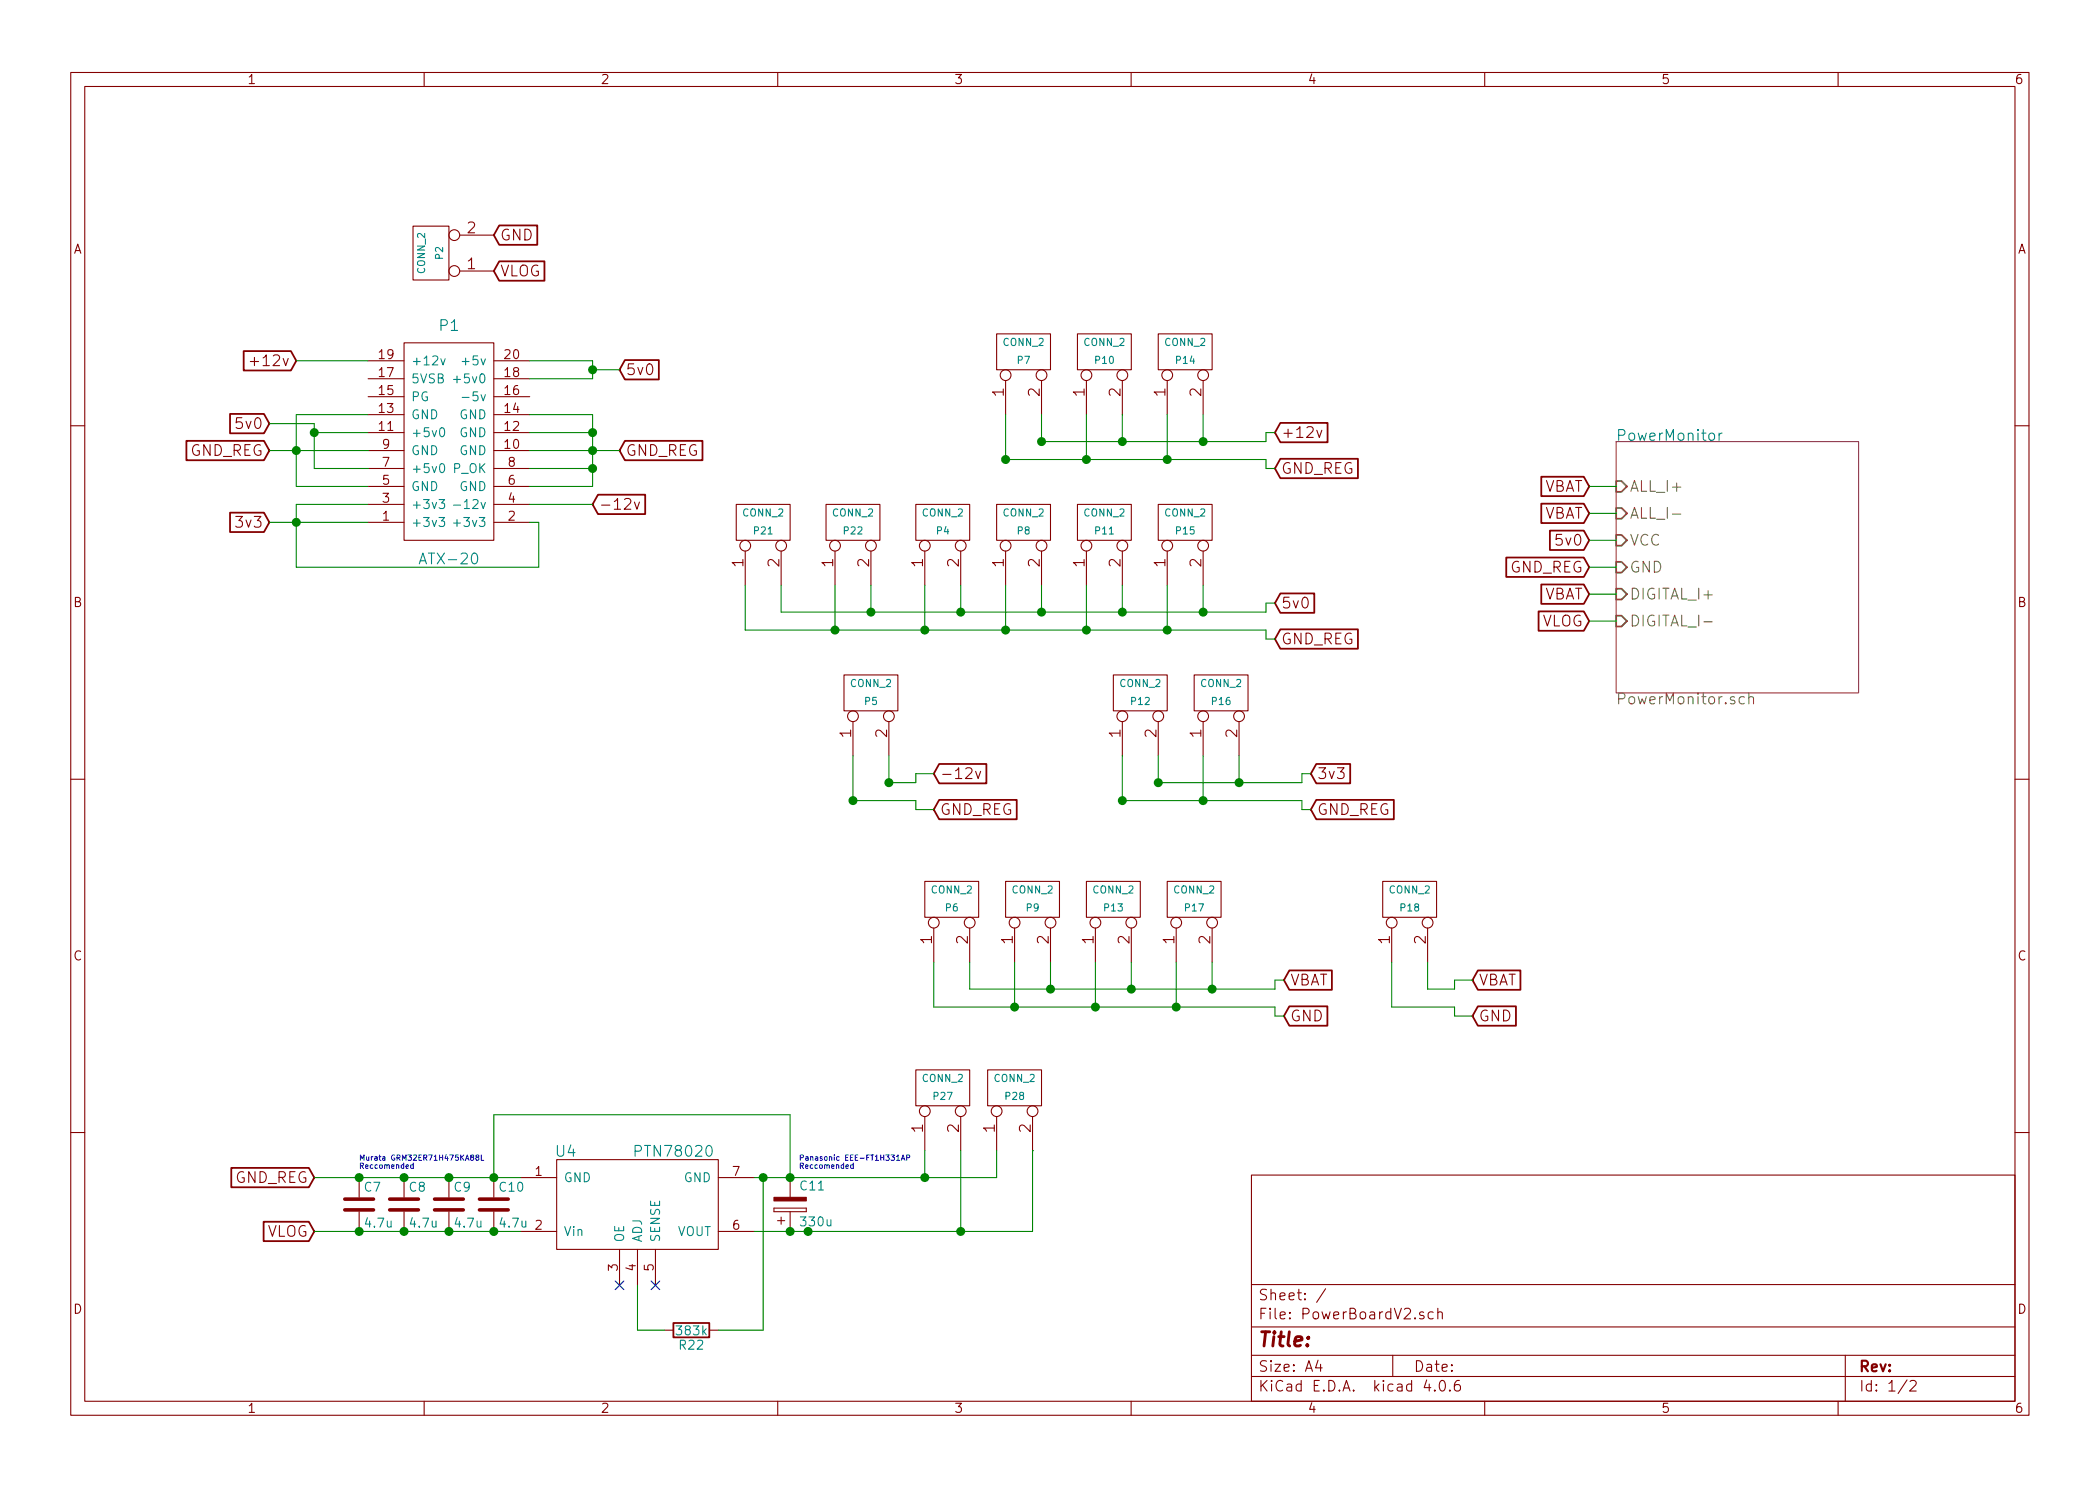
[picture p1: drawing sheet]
EESchema Schematic File Version 2
LIBS:PowerBoardV2-rescue
LIBS:power
LIBS:device
LIBS:transistors
LIBS:conn
LIBS:linear
LIBS:regul
LIBS:74xx
LIBS:cmos4000
LIBS:adc-dac
LIBS:memory
LIBS:xilinx
LIBS:microcontrollers
LIBS:dsp
LIBS:microchip
LIBS:analog_switches
LIBS:motorola
LIBS:texas
LIBS:intel
LIBS:audio
LIBS:interface
LIBS:digital-audio
LIBS:philips
LIBS:display
LIBS:cypress
LIBS:siliconi
LIBS:opto
LIBS:atmel
LIBS:contrib
LIBS:valves
LIBS:USST-parts
LIBS:PowerBoardV2-cache
EELAYER 25 0
EELAYER END
$Descr A4 11693 8268
encoding utf-8
Sheet 1 2
Title ""
Date ""
Rev ""
Comp ""
Comment1 ""
Comment2 ""
Comment3 ""
Comment4 ""
$EndDescr
$Comp
L ATX-20-RESCUE-PowerBoardV2 P1
U 1 1
P 2500 2500
F 0 "P1" H 2500 3200 60  0000 C CNN
F 1 "ATX-20" H 2500 1900 60  0000 C CNN
F 2 "USST-footprints:ATX20" V 2400 2600 60  0001 C CNN
F 3 "" V 2400 2600 60  0000 C CNN
	1    2500 2500
	1    0    0    -1  
$EndComp
$Comp
L CONN_2 P2
U 1 1
P 2400 1400
F 0 "P2" V 2350 1400 40  0000 C CNN
F 1 "CONN_2" V 2450 1400 40  0000 C CNN
F 2 "USST-footprints:Molex_39531_1002" H 2400 1400 60  0001 C CNN
F 3 "" H 2400 1400 60  0000 C CNN
	1    2400 1400
	-1   0    0    1   
$EndComp
Text GLabel 2750 1500 2    60   Input ~ 0
VLOG
Text GLabel 2750 1300 2    60   Input ~ 0
GND
Text GLabel 1500 2500 0    60   Input ~ 0
GND_REG
Text GLabel 3450 2500 2    60   Input ~ 0
GND_REG
Text GLabel 1500 2900 0    60   Input ~ 0
3v3
Text GLabel 3300 2800 2    60   Input ~ 0
-12v
Text GLabel 1500 2350 0    60   Input ~ 0
5v0
Text GLabel 3450 2050 2    60   Input ~ 0
5v0
Text GLabel 1650 2000 0    60   Input ~ 0
+12v
$Comp
L CONN_2 P7
U 1 1
P 5700 1950
F 0 "P7" V 5650 1950 40  0000 C CNN
F 1 "CONN_2" V 5750 1950 40  0000 C CNN
F 2 "USST-footprints:Molex_39531_1002" H 5700 1950 60  0001 C CNN
F 3 "" H 5700 1950 60  0000 C CNN
	1    5700 1950
	0    -1   -1   0   
$EndComp
$Comp
L CONN_2 P10
U 1 1
P 6150 1950
F 0 "P10" V 6100 1950 40  0000 C CNN
F 1 "CONN_2" V 6200 1950 40  0000 C CNN
F 2 "USST-footprints:Molex_39531_1002" H 6150 1950 60  0001 C CNN
F 3 "" H 6150 1950 60  0000 C CNN
	1    6150 1950
	0    -1   -1   0   
$EndComp
$Comp
L CONN_2 P14
U 1 1
P 6600 1950
F 0 "P14" V 6550 1950 40  0000 C CNN
F 1 "CONN_2" V 6650 1950 40  0000 C CNN
F 2 "USST-footprints:Molex_39531_1002" H 6600 1950 60  0001 C CNN
F 3 "" H 6600 1950 60  0000 C CNN
	1    6600 1950
	0    -1   -1   0   
$EndComp
Text GLabel 7100 2400 2    60   Input ~ 0
+12v
Text GLabel 7100 2600 2    60   Input ~ 0
GND_REG
$Comp
L CONN_2 P4
U 1 1
P 5250 2900
F 0 "P4" V 5200 2900 40  0000 C CNN
F 1 "CONN_2" V 5300 2900 40  0000 C CNN
F 2 "USST-footprints:Molex_39531_1002" H 5250 2900 60  0001 C CNN
F 3 "" H 5250 2900 60  0000 C CNN
	1    5250 2900
	0    -1   -1   0   
$EndComp
$Comp
L CONN_2 P8
U 1 1
P 5700 2900
F 0 "P8" V 5650 2900 40  0000 C CNN
F 1 "CONN_2" V 5750 2900 40  0000 C CNN
F 2 "USST-footprints:Molex_39531_1002" H 5700 2900 60  0001 C CNN
F 3 "" H 5700 2900 60  0000 C CNN
	1    5700 2900
	0    -1   -1   0   
$EndComp
$Comp
L CONN_2 P11
U 1 1
P 6150 2900
F 0 "P11" V 6100 2900 40  0000 C CNN
F 1 "CONN_2" V 6200 2900 40  0000 C CNN
F 2 "USST-footprints:Molex_39531_1002" H 6150 2900 60  0001 C CNN
F 3 "" H 6150 2900 60  0000 C CNN
	1    6150 2900
	0    -1   -1   0   
$EndComp
$Comp
L CONN_2 P15
U 1 1
P 6600 2900
F 0 "P15" V 6550 2900 40  0000 C CNN
F 1 "CONN_2" V 6650 2900 40  0000 C CNN
F 2 "USST-footprints:Molex_39531_1002" H 6600 2900 60  0001 C CNN
F 3 "" H 6600 2900 60  0000 C CNN
	1    6600 2900
	0    -1   -1   0   
$EndComp
Text GLabel 7100 3350 2    60   Input ~ 0
5v0
Text GLabel 7100 3550 2    60   Input ~ 0
GND_REG
$Comp
L CONN_2 P5
U 1 1
P 4850 3850
F 0 "P5" V 4800 3850 40  0000 C CNN
F 1 "CONN_2" V 4900 3850 40  0000 C CNN
F 2 "USST-footprints:Molex_39531_1002" H 4850 3850 60  0001 C CNN
F 3 "" H 4850 3850 60  0000 C CNN
	1    4850 3850
	0    -1   -1   0   
$EndComp
$Comp
L CONN_2 P12
U 1 1
P 6350 3850
F 0 "P12" V 6300 3850 40  0000 C CNN
F 1 "CONN_2" V 6400 3850 40  0000 C CNN
F 2 "USST-footprints:Molex_39531_1002" H 6350 3850 60  0001 C CNN
F 3 "" H 6350 3850 60  0000 C CNN
	1    6350 3850
	0    -1   -1   0   
$EndComp
$Comp
L CONN_2 P16
U 1 1
P 6800 3850
F 0 "P16" V 6750 3850 40  0000 C CNN
F 1 "CONN_2" V 6850 3850 40  0000 C CNN
F 2 "USST-footprints:Molex_39531_1002" H 6800 3850 60  0001 C CNN
F 3 "" H 6800 3850 60  0000 C CNN
	1    6800 3850
	0    -1   -1   0   
$EndComp
Text GLabel 7300 4300 2    60   Input ~ 0
3v3
Text GLabel 7300 4500 2    60   Input ~ 0
GND_REG
Text GLabel 5200 4300 2    60   Input ~ 0
-12v
Text GLabel 5200 4500 2    60   Input ~ 0
GND_REG
$Comp
L CONN_2 P6
U 1 1
P 5300 5000
F 0 "P6" V 5250 5000 40  0000 C CNN
F 1 "CONN_2" V 5350 5000 40  0000 C CNN
F 2 "USST-footprints:Phoenix_Contact_1770539" H 5300 5000 60  0001 C CNN
F 3 "" H 5300 5000 60  0000 C CNN
	1    5300 5000
	0    -1   -1   0   
$EndComp
$Comp
L CONN_2 P9
U 1 1
P 5750 5000
F 0 "P9" V 5700 5000 40  0000 C CNN
F 1 "CONN_2" V 5800 5000 40  0000 C CNN
F 2 "USST-footprints:Phoenix_Contact_1770539" H 5750 5000 60  0001 C CNN
F 3 "" H 5750 5000 60  0000 C CNN
	1    5750 5000
	0    -1   -1   0   
$EndComp
$Comp
L CONN_2 P13
U 1 1
P 6200 5000
F 0 "P13" V 6150 5000 40  0000 C CNN
F 1 "CONN_2" V 6250 5000 40  0000 C CNN
F 2 "USST-footprints:Phoenix_Contact_1770539" H 6200 5000 60  0001 C CNN
F 3 "" H 6200 5000 60  0000 C CNN
	1    6200 5000
	0    -1   -1   0   
$EndComp
$Comp
L CONN_2 P17
U 1 1
P 6650 5000
F 0 "P17" V 6600 5000 40  0000 C CNN
F 1 "CONN_2" V 6700 5000 40  0000 C CNN
F 2 "USST-footprints:Phoenix_Contact_1770539" H 6650 5000 60  0001 C CNN
F 3 "" H 6650 5000 60  0000 C CNN
	1    6650 5000
	0    -1   -1   0   
$EndComp
Text GLabel 7150 5450 2    60   Input ~ 0
VBAT
Text GLabel 7150 5650 2    60   Input ~ 0
GND
$Comp
L CONN_2 P18
U 1 1
P 7850 5000
F 0 "P18" V 7800 5000 40  0000 C CNN
F 1 "CONN_2" V 7900 5000 40  0000 C CNN
F 2 "USST-footprints:Phoenix_Contact_1770539" H 7850 5000 60  0001 C CNN
F 3 "" H 7850 5000 60  0000 C CNN
	1    7850 5000
	0    -1   -1   0   
$EndComp
Text GLabel 8200 5450 2    60   Input ~ 0
VBAT
Text GLabel 8200 5650 2    60   Input ~ 0
GND
$Sheet
S 9000 2450 1350 1400
U 56F72A99
F0 "PowerMonitor" 60
F1 "PowerMonitor.sch" 60
F2 "ALL_I+" I L 9000 2700 60 
F3 "ALL_I-" I L 9000 2850 60 
F4 "VCC" I L 9000 3000 60 
F5 "GND" I L 9000 3150 60 
F6 "DIGITAL_I+" I L 9000 3300 60 
F7 "DIGITAL_I-" I L 9000 3450 60 
$EndSheet
Text GLabel 8850 3000 0    60   Input ~ 0
5v0
Text GLabel 8850 3150 0    60   Input ~ 0
GND_REG
Text GLabel 8850 2700 0    60   Input ~ 0
VBAT
Text GLabel 8850 2850 0    60   Input ~ 0
VBAT
Text GLabel 8850 3300 0    60   Input ~ 0
VBAT
Text GLabel 8850 3450 0    60   Input ~ 0
VLOG
$Comp
L CONN_2 P22
U 1 1
P 4750 2900
F 0 "P22" V 4700 2900 40  0000 C CNN
F 1 "CONN_2" V 4800 2900 40  0000 C CNN
F 2 "USST-footprints:Molex_39531_1002" H 4750 2900 60  0001 C CNN
F 3 "" H 4750 2900 60  0000 C CNN
	1    4750 2900
	0    -1   -1   0   
$EndComp
$Comp
L CONN_2 P21
U 1 1
P 4250 2900
F 0 "P21" V 4200 2900 40  0000 C CNN
F 1 "CONN_2" V 4300 2900 40  0000 C CNN
F 2 "USST-footprints:Molex_39531_1002" H 4250 2900 60  0001 C CNN
F 3 "" H 4250 2900 60  0000 C CNN
	1    4250 2900
	0    -1   -1   0   
$EndComp
$Comp
L PTN78020 U4
U 1 1
P 3550 6700
F 0 "U4" H 3150 7000 60  0000 C CNN
F 1 "PTN78020" H 3750 7000 60  0000 C CNN
F 2 "USST-footprints:PTN7820H" H 3500 6650 60  0001 C CNN
F 3 "" H 3500 6650 60  0001 C CNN
	1    3550 6700
	1    0    0    -1  
$EndComp
Text GLabel 1750 6550 0    60   Input ~ 0
GND_REG
Text GLabel 1750 6850 0    60   Input ~ 0
VLOG
$Comp
L C C10
U 1 1
P 2750 6700
F 0 "C10" H 2775 6800 50  0000 L CNN
F 1 "4.7u" H 2775 6600 50  0000 L CNN
F 2 "Capacitors_SMD:C_1210" H 2788 6550 50  0001 C CNN
F 3 "" H 2750 6700 50  0000 C CNN
	1    2750 6700
	1    0    0    -1  
$EndComp
$Comp
L C C9
U 1 1
P 2500 6700
F 0 "C9" H 2525 6800 50  0000 L CNN
F 1 "4.7u" H 2525 6600 50  0000 L CNN
F 2 "Capacitors_SMD:C_1210" H 2538 6550 50  0001 C CNN
F 3 "" H 2500 6700 50  0000 C CNN
	1    2500 6700
	1    0    0    -1  
$EndComp
$Comp
L C C8
U 1 1
P 2250 6700
F 0 "C8" H 2275 6800 50  0000 L CNN
F 1 "4.7u" H 2275 6600 50  0000 L CNN
F 2 "Capacitors_SMD:C_1210" H 2288 6550 50  0001 C CNN
F 3 "" H 2250 6700 50  0000 C CNN
	1    2250 6700
	1    0    0    -1  
$EndComp
$Comp
L C C7
U 1 1
P 2000 6700
F 0 "C7" H 2025 6800 50  0000 L CNN
F 1 "4.7u" H 2025 6600 50  0000 L CNN
F 2 "Capacitors_SMD:C_1210" H 2038 6550 50  0001 C CNN
F 3 "" H 2000 6700 50  0000 C CNN
	1    2000 6700
	1    0    0    -1  
$EndComp
$Comp
L CP C11
U 1 1
P 4400 6700
F 0 "C11" H 4450 6600 50  0000 L CNN
F 1 "330u" H 4450 6800 50  0000 L CNN
F 2 "Capacitors_SMD:CP_Elec_10x10.5" H 4438 6550 50  0001 C CNN
F 3 "" H 4400 6700 50  0000 C CNN
	1    4400 6700
	1    0    0    1   
$EndComp
$Comp
L CONN_2 P27
U 1 1
P 5250 6050
F 0 "P27" V 5200 6050 40  0000 C CNN
F 1 "CONN_2" V 5300 6050 40  0000 C CNN
F 2 "USST-footprints:Molex_39531_1002" H 5250 6050 60  0001 C CNN
F 3 "" H 5250 6050 60  0000 C CNN
	1    5250 6050
	0    -1   -1   0   
$EndComp
$Comp
L CONN_2 P28
U 1 1
P 5650 6050
F 0 "P28" V 5600 6050 40  0000 C CNN
F 1 "CONN_2" V 5700 6050 40  0000 C CNN
F 2 "USST-footprints:Molex_39531_1002" H 5650 6050 60  0001 C CNN
F 3 "" H 5650 6050 60  0000 C CNN
	1    5650 6050
	0    -1   -1   0   
$EndComp
Wire Wire Line
	1650 2300 2050 2300
Wire Wire Line
	1500 2500 2050 2500
Wire Wire Line
	1650 2700 2050 2700
Connection ~ 1650 2500
Wire Wire Line
	3300 2700 2950 2700
Wire Wire Line
	3300 2300 3300 2700
Wire Wire Line
	2950 2500 3450 2500
Wire Wire Line
	2950 2400 3300 2400
Connection ~ 3300 2500
Wire Wire Line
	2950 2300 3300 2300
Connection ~ 3300 2400
Wire Wire Line
	2050 2800 1650 2800
Wire Wire Line
	1650 2800 1650 3150
Wire Wire Line
	1500 2900 2050 2900
Wire Wire Line
	3000 2900 2950 2900
Wire Wire Line
	3000 2900 3000 3150
Wire Wire Line
	3000 3150 1650 3150
Connection ~ 1650 2900
Wire Wire Line
	2950 2800 3300 2800
Wire Wire Line
	1750 2600 2050 2600
Wire Wire Line
	1750 2350 1750 2600
Wire Wire Line
	1750 2400 2050 2400
Wire Wire Line
	3300 2100 2950 2100
Wire Wire Line
	3300 2000 3300 2100
Wire Wire Line
	3300 2000 2950 2000
Wire Wire Line
	1750 2350 1500 2350
Connection ~ 1750 2400
Wire Wire Line
	3300 2050 3450 2050
Connection ~ 3300 2050
Wire Wire Line
	2050 2000 1650 2000
Wire Wire Line
	6500 2550 6500 2300
Wire Wire Line
	6050 2300 6050 2550
Connection ~ 6050 2550
Wire Wire Line
	5600 2300 5600 2550
Connection ~ 5600 2550
Wire Wire Line
	5800 2450 5800 2300
Wire Wire Line
	6250 2450 6250 2300
Connection ~ 5800 2450
Wire Wire Line
	6700 2450 6700 2300
Connection ~ 6250 2450
Connection ~ 6500 2550
Connection ~ 6700 2450
Wire Wire Line
	7050 2450 7050 2400
Wire Wire Line
	7050 2400 7100 2400
Wire Wire Line
	7050 2550 7050 2600
Wire Wire Line
	7050 2600 7100 2600
Wire Wire Line
	5150 3500 5150 3250
Wire Wire Line
	4150 3500 7050 3500
Wire Wire Line
	6500 3500 6500 3250
Wire Wire Line
	6050 3250 6050 3500
Connection ~ 6050 3500
Wire Wire Line
	5600 3250 5600 3500
Connection ~ 5600 3500
Wire Wire Line
	5350 3400 5350 3250
Wire Wire Line
	4350 3400 7050 3400
Wire Wire Line
	5800 3400 5800 3250
Wire Wire Line
	6250 3400 6250 3250
Connection ~ 5800 3400
Wire Wire Line
	6700 3400 6700 3250
Connection ~ 6250 3400
Connection ~ 6500 3500
Connection ~ 6700 3400
Wire Wire Line
	7050 3400 7050 3350
Wire Wire Line
	7050 3350 7100 3350
Wire Wire Line
	7050 3500 7050 3550
Wire Wire Line
	7050 3550 7100 3550
Wire Wire Line
	4750 4200 4750 4450
Wire Wire Line
	6700 4450 6700 4200
Wire Wire Line
	6250 4200 6250 4450
Connection ~ 6250 4450
Wire Wire Line
	4950 4200 4950 4350
Wire Wire Line
	6450 4350 6450 4200
Wire Wire Line
	6900 4350 6900 4200
Connection ~ 6450 4350
Connection ~ 6700 4450
Connection ~ 6900 4350
Wire Wire Line
	7250 4350 7250 4300
Wire Wire Line
	7250 4300 7300 4300
Wire Wire Line
	7250 4450 7250 4500
Wire Wire Line
	7250 4500 7300 4500
Wire Wire Line
	5100 4350 5100 4300
Wire Wire Line
	5100 4300 5200 4300
Wire Wire Line
	5100 4450 5100 4500
Wire Wire Line
	5100 4500 5200 4500
Wire Wire Line
	5200 5350 5200 5600
Wire Wire Line
	5200 5600 7100 5600
Wire Wire Line
	6550 5600 6550 5350
Wire Wire Line
	6100 5350 6100 5600
Connection ~ 6100 5600
Wire Wire Line
	5650 5350 5650 5600
Connection ~ 5650 5600
Wire Wire Line
	5400 5350 5400 5500
Wire Wire Line
	5400 5500 7100 5500
Wire Wire Line
	5850 5500 5850 5350
Wire Wire Line
	6300 5500 6300 5350
Connection ~ 5850 5500
Wire Wire Line
	6750 5500 6750 5350
Connection ~ 6300 5500
Connection ~ 6550 5600
Connection ~ 6750 5500
Wire Wire Line
	7100 5500 7100 5450
Wire Wire Line
	7100 5450 7150 5450
Wire Wire Line
	7100 5600 7100 5650
Wire Wire Line
	7100 5650 7150 5650
Wire Wire Line
	7750 5350 7750 5600
Wire Wire Line
	7950 5350 7950 5500
Wire Wire Line
	7750 5600 8100 5600
Wire Wire Line
	7950 5500 8100 5500
Wire Wire Line
	8100 5500 8100 5450
Wire Wire Line
	8100 5450 8200 5450
Wire Wire Line
	8100 5600 8100 5650
Wire Wire Line
	8100 5650 8200 5650
Wire Wire Line
	1650 2300 1650 2700
Wire Wire Line
	2950 2600 3300 2600
Connection ~ 3300 2600
Wire Wire Line
	9000 3000 8850 3000
Wire Wire Line
	9000 3150 8850 3150
Wire Wire Line
	9000 2700 8850 2700
Wire Wire Line
	9000 2850 8850 2850
Wire Wire Line
	9000 3300 8850 3300
Wire Wire Line
	9000 3450 8850 3450
Wire Wire Line
	4850 3250 4850 3400
Connection ~ 5350 3400
Wire Wire Line
	4350 3250 4350 3400
Connection ~ 4850 3400
Wire Wire Line
	4150 3500 4150 3250
Connection ~ 5150 3500
Wire Wire Line
	4650 3250 4650 3500
Connection ~ 4650 3500
Connection ~ 4950 4350
Connection ~ 4750 4450
Wire Wire Line
	1750 6550 2900 6550
Connection ~ 2250 6550
Connection ~ 2500 6550
Connection ~ 2750 6550
Wire Wire Line
	1750 6850 2900 6850
Connection ~ 2750 6850
Connection ~ 2500 6850
Connection ~ 2250 6850
Connection ~ 2000 6850
Connection ~ 2000 6550
Connection ~ 4400 6550
Connection ~ 4400 6850
Wire Wire Line
	5750 6400 5750 6400
Wire Wire Line
	4200 6550 5550 6550
Wire Wire Line
	5150 6550 5150 6400
Wire Wire Line
	5550 6550 5550 6400
Connection ~ 5150 6550
Wire Wire Line
	5350 6850 5350 6400
Wire Wire Line
	4200 6850 5750 6850
Wire Wire Line
	5750 6850 5750 6400
Connection ~ 5350 6850
Connection ~ 4500 6850
NoConn ~ 3450 7150
Wire Wire Line
	3700 7400 3550 7400
Wire Wire Line
	3550 7400 3550 7150
$Comp
L R R22
U 1 1
P 3850 7400
F 0 "R22" V 3930 7400 50  0000 C CNN
F 1 "383k" V 3850 7400 50  0000 C CNN
F 2 "Resistors_SMD:R_0805" V 3780 7400 50  0001 C CNN
F 3 "" H 3850 7400 50  0000 C CNN
	1    3850 7400
	0    1    1    0   
$EndComp
Wire Wire Line
	4000 7400 4250 7400
Wire Wire Line
	4250 7400 4250 6550
Connection ~ 4250 6550
Text Notes 4450 6500 0    30   ~ 0
Panasonic EEE-FT1H331AP\nReccomended
Text Notes 2000 6500 0    30   ~ 0
Murata GRM32ER71H475KA88L\nReccomended
Wire Wire Line
	4950 4350 5100 4350
Wire Wire Line
	4750 4450 5100 4450
Wire Wire Line
	6450 4350 7250 4350
Wire Wire Line
	6250 4450 7250 4450
Wire Wire Line
	5800 2450 7050 2450
Wire Wire Line
	5600 2550 7050 2550
Wire Wire Line
	2750 6550 2750 6200
Wire Wire Line
	2750 6200 4400 6200
Wire Wire Line
	4400 6200 4400 6550
NoConn ~ 3650 7150
$EndSCHEMATC
